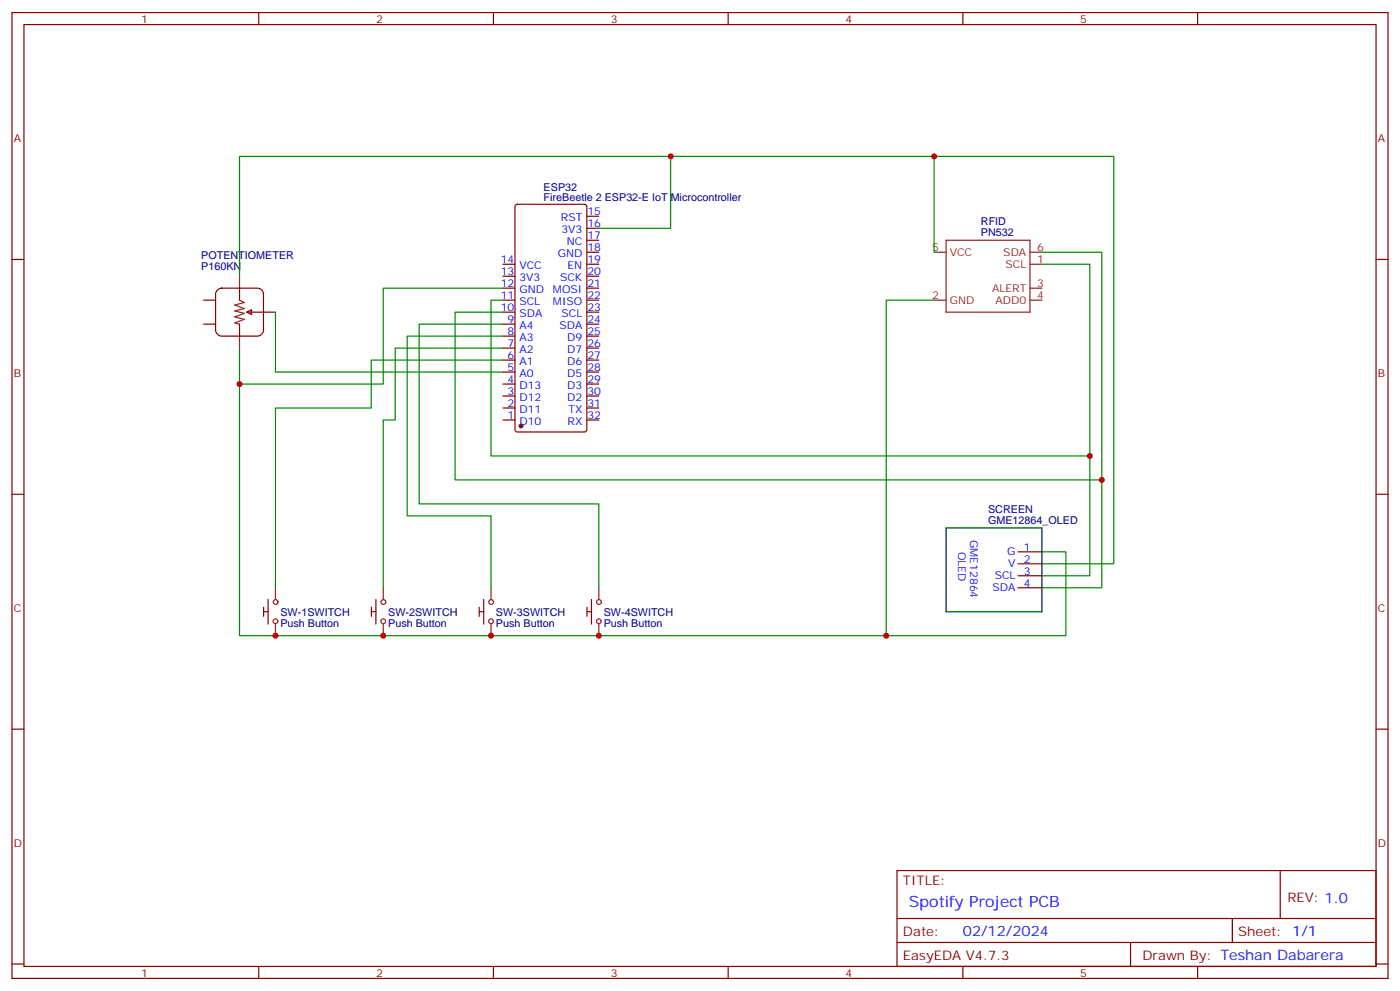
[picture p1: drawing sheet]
<svg xmlns="http://www.w3.org/2000/svg" width="412mm" height="292mm" viewBox="0 0 412 292" stroke-linecap="round" stroke-linejoin="round" font-family="sans-serif">
<g fill="none" stroke="#870000" stroke-width=".35">
<path d="M3.5 3.7h405.4v284.3h-405.4zM7.1 7.2h398.2v277.3h-398.2zM76.2 3.7v3.5M145.3 3.7v3.5M214.5 3.7v3.5M283.6 3.7v3.5M352.8 3.7v3.5M3.5 76.4h3.6M148.2 77.8h3.5M151.9 60.4l.5-.3h19.8l.6 .5 .1 65.9-.5 .6-20 .1-.7-.5v-65.8zM172.9 77.8h3.5M172.9 70.7h3.5"/>
<path d="M172.9 74.3h3.5M172.9 63.7h3.5M172.9 67.2h3.5M405.3 76.4h3.6M60 95.4h3.5M60 88.4h3.5M64.1 85.4l1.2-.6h10.5a1.76 1.76 0 0 1 1.8 1.8v10.6a1.89 1.89 0 0 1-1.8 1.8h-10.5a1.89 1.89 0 0 1-1.8-1.8v-10.6zM70.6 84.8v3.6M70.6 95.4v3.6M72.7 91.9l1.4-.7v1.4zM72.7 91.9h8.4M148.2 99h3.5"/>
<path d="M148.2 95.4h3.5M148.2 91.9h3.5M148.2 88.4h3.5M148.2 84.8h3.5M148.2 81.3h3.5M172.9 99h3.5M172.9 95.4h3.5M172.9 91.9h3.5M172.9 88.4h3.5M172.9 84.8h3.5M172.9 81.3h3.5M148.2 116.6h3.5"/>
<path d="M148.2 113.1h3.5M148.2 109.5h3.5M148.2 106h3.5M148.2 102.5h3.5M172.9 116.6h3.5M172.9 113.1h3.5M172.9 109.5h3.5M172.9 106h3.5M172.9 102.5h3.5M148.2 123.6h3.5M148.2 120.1h3.5M172.9 123.6h3.5"/>
<path d="M172.9 120.1h3.5M3.5 145.5h3.6M405.3 145.5h3.6M299.9 162.5h7M299.9 166h7M299.9 169.5h7M299.9 173h7M3.5 214.7h3.6M405.3 214.7h3.6M264.2 256.3h141.1v28.2h-141.1zM377.1 256.3v14.1M264.2 270.4h141.1"/>
<path d="M264.2 277.5h141.1M333 277.5v7M363 270.4v7.1M3.5 283.8h3.6M76.2 284.5v3.5M145.3 284.5v3.5M214.5 284.5v3.5M283.6 284.5v3.5M352.8 284.5v3.5M405.3 283.8h3.6"/>
</g>
<circle cx="153.5" cy="125.4" r=".53" fill="#870000" stroke="#870000" stroke-width=".35"/>
<g fill="none" stroke="#8c2424" stroke-width=".35">
<path d="M275.2 74.3h3.5M278.7 70.7h24.7v21.2h-24.7zM303.4 77.8h3.5M303.4 74.3h3.5M70.6 88.4l1.4 .7-2.9 .7 2.9 1-2.9 .7 2.9 .8-2.9 1 2.9 .7-2.9 1.1 1.5 .3M70.6 81.3v3.5M70.6 99v3.5M275.2 88.4h3.5M303.4 88.4h3.5M303.4 84.8h3.5M81.1 173v3.6M112.9 173v3.6"/>
<path d="M144.6 173v3.6M176.4 173v3.6M81.1 183.6v3.5M112.9 183.6v3.5M144.6 183.6v3.5M176.4 183.6v3.5"/>
<circle cx="81.2" cy="177.2" r=".71"/>
<circle cx="112.9" cy="177.2" r=".71"/>
<circle cx="144.7" cy="177.2" r=".71"/>
<circle cx="176.4" cy="177.2" r=".71"/>
<circle cx="81.1" cy="182.9" r=".71"/>
<circle cx="112.9" cy="182.9" r=".71"/>
<circle cx="144.6" cy="182.9" r=".71"/>
<circle cx="176.4" cy="182.9" r=".71"/>
</g>
<path d="M77.7 178.8v2.7M79 176.5v7.3M109.4 178.8v2.7M110.7 176.5v7.3M141.2 178.8v2.7M142.5 176.5v7.3M172.9 178.8v2.7M174.2 176.5v7.3M77.7 180.1h1.3M109.4 180.1h1.4M141.2 180.1h1.3M172.9 180.1h1.4" fill="none" stroke="#900" stroke-width=".35"/>
<path d="M278.7 155.4h28.2v24.7h-28.2z" fill="none" stroke="#000" stroke-width=".35"/>
<g fill="none" stroke="#008700" stroke-width=".35">
<path d="M197.6 46h77.6v28.3M275.2 46h52.9v120h-21.2M176.4 67.2h21.2v-21.2h-127v35.3M306.9 77.8h14.1v56.4h-176.4v-45.8h3.6M306.9 74.3h17.7v67h-190.5v-49.4h14.1M81.1 91.9v17.6h67.1M148.2 84.8h-35.3v28.3h-42.3M148.2 95.4h-24.7v52.9h52.9v24.7M148.2 99h-28.3v52.9h24.7v21.1M275.2 88.4h-14.1v98.7M70.6 102.5v84.6h243.4v-24.6h-7.1M148.2 102.5h-31.8v21.1h-3.5v49.4"/>
<path d="M148.2 106h-38.8v14.1h-28.3v52.9M321 134.2v35.3h-14.1M324.6 141.3v31.7h-17.7"/>
</g>
<g fill="#c00">
<circle cx="144.6" cy="187.1" r=".88"/>
<circle cx="112.9" cy="187.1" r=".88"/>
<circle cx="176.4" cy="187.1" r=".88"/>
<circle cx="81.1" cy="187.1" r=".88"/>
<circle cx="70.6" cy="113.1" r=".88"/>
<circle cx="197.6" cy="46" r=".88"/>
<circle cx="275.2" cy="46" r=".88"/>
<circle cx="321" cy="134.2" r=".88"/>
<circle cx="324.6" cy="141.3" r=".88"/>
<circle cx="261.1" cy="187.1" r=".88"/>
</g>
<text font-size="4.6" fill="#00f" x="267.8" y="266.9">Spotify Project PCB</text>
<text font-size="4.2" fill="#00f" x="283.6" y="275.7">02/12/2024</text>
<g font-size="3.9" fill="#800">
<text x="266" y="260.5">TITLE:</text>
<text x="379.2" y="265.5">REV: 1.0</text>
<text x="266" y="275.7">Date:</text>
<text x="364.8" y="275.7">Sheet: 1/1</text>
<text x="266" y="282.8">EasyEDA V4.7.3</text>
<text x="336.5" y="282.8">Drawn By: Teshan Dabarera</text>
</g>
<g font-size="3.2" fill="#800">
<text x="41.6" y="6.7">1</text>
<text x="110.8" y="6.7">2</text>
<text x="179.9" y="6.7">3</text>
<text x="249.1" y="6.7">4</text>
<text x="318.2" y="6.7">5</text>
<text x="4.1" y="41.8">A</text>
<text x="405.9" y="41.8">A</text>
<text x="4.1" y="110.9">B</text>
<text x="405.9" y="110.9">B</text>
<text x="4.1" y="180.1">C</text>
<text x="405.9" y="180.1">C</text>
<text x="4.1" y="249.2">D</text>
<text x="405.9" y="249.2">D</text>
<text x="41.6" y="287.5">1</text>
<text x="110.8" y="287.5">2</text>
<text x="179.9" y="287.5">3</text>
<text x="249.1" y="287.5">4</text>
<text x="318.2" y="287.5">5</text>
</g>
<g font-size="3.2" fill="#000080">
<text x="160.1" y="59.1">FireBeetle 2 ESP32-E IoT Microcontroller</text>
<text x="160.1" y="56.2">ESP32</text>
<text x="288.9" y="69.5">PN532</text>
<text x="288.9" y="66.3">RFID</text>
<text x="59.3" y="76.3">POTENTIOMETER</text>
<text x="59.3" y="79.6">P160KN</text>
<text x="291.1" y="154.3">GME12864_OLED</text>
<text x="291.1" y="151.1">SCREEN</text>
<text x="82.6" y="184.5">Push Button</text>
<text x="82.6" y="181.2">SW-1SWITCH</text>
<text x="114.3" y="184.5">Push Button</text>
<text x="114.3" y="181.2">SW-2SWITCH</text>
<text x="146.1" y="184.5">Push Button</text>
<text x="146.1" y="181.2">SW-3SWITCH</text>
<text x="177.8" y="184.5">Push Button</text>
<text x="177.8" y="181.2">SW-4SWITCH</text>
</g>
<g font-size="3.2" fill="#00f">
<text x="165.2" y="65.1">RST</text>
<text x="173" y="63.3">15</text>
<text x="165.4" y="68.6">3V3</text>
<text x="173" y="70.4">17</text>
<text x="173" y="66.9">16</text>
<text x="147.5" y="77.4">14</text>
<text x="164.3" y="75.7">GND</text>
<text x="167" y="72.1">NC</text>
<text x="173" y="73.9">18</text>
<text x="173" y="77.4">19</text>
<text x="147.5" y="81">13</text>
<text x="153" y="82.7">3V3</text>
<text x="153" y="79.2">VCC</text>
<text x="165" y="82.7">SCK</text>
<text x="167.2" y="79.2">EN</text>
<text x="173" y="81">20</text>
<text x="147.5" y="88">11</text>
<text x="147.5" y="84.5">12</text>
<text x="153" y="89.8">SCL</text>
<text x="153" y="86.3">GND</text>
<text x="162.9" y="86.3">MOSI</text>
<text x="162.9" y="89.8">MISO</text>
<text x="173" y="84.5">21</text>
<text x="173" y="88">22</text>
<text x="147.5" y="91.5">10</text>
<text x="149.5" y="95.1">9</text>
<text x="153" y="93.3">SDA</text>
<text x="165.4" y="93.3">SCL</text>
<text x="173" y="91.5">23</text>
<text x="173" y="95.1">24</text>
<text x="149.5" y="98.6">8</text>
<text x="153" y="100.4">A3</text>
<text x="153" y="96.8">A4</text>
<text x="164.8" y="96.8">SDA</text>
<text x="167.1" y="100.4">D9</text>
<text x="173" y="98.6">25</text>
<text x="149.5" y="105.7">6</text>
<text x="149.5" y="102.1">7</text>
<text x="153" y="107.4">A1</text>
<text x="153" y="103.9">A2</text>
<text x="167.1" y="103.9">D7</text>
<text x="167.1" y="107.4">D6</text>
<text x="173" y="102.1">26</text>
<text x="173" y="105.7">27</text>
<text x="149.5" y="112.7">4</text>
<text x="149.5" y="109.2">5</text>
<text x="153" y="110.9">A0</text>
<text x="167.1" y="110.9">D5</text>
<text x="173" y="109.2">28</text>
<text x="173" y="112.7">29</text>
<text x="149.5" y="119.8">2</text>
<text x="149.5" y="116.2">3</text>
<text x="153" y="118">D12</text>
<text x="153" y="114.5">D13</text>
<text x="167.1" y="114.5">D3</text>
<text x="167.1" y="118">D2</text>
<text x="173" y="116.2">30</text>
<text x="173" y="119.8">31</text>
<text x="149.5" y="123.3">1</text>
<text x="153" y="125.1">D10</text>
<text x="153" y="121.5">D11</text>
<text x="167.2" y="125.1">RX</text>
<text x="167.4" y="121.5">TX</text>
<text x="173" y="123.3">32</text>
<text x="285.8" y="158.9" transform="rotate(90 285.8 158.9)">GME12864</text>
<text x="282.2" y="162.5" transform="rotate(90 282.2 162.5)">OLED</text>
<text x="296.7" y="163.5">G</text>
<text x="297" y="167">V</text>
<text x="301.6" y="162.1">1</text>
<text x="301.6" y="165.6">2</text>
<text x="293" y="170.6">SCL</text>
<text x="301.6" y="169.2">3</text>
<text x="301.6" y="172.7">4</text>
<text x="292.4" y="174.1">SDA</text>
</g>
<g font-size="3.2" fill="#8d2323">
<text x="274.6" y="73.9">5</text>
<text x="279.8" y="75.3">VCC</text>
<text x="295.6" y="75.3">SDA</text>
<text x="305.5" y="77.4">1</text>
<text x="305.5" y="73.9">6</text>
<text x="296.2" y="78.8">SCL</text>
<text x="274.6" y="88">2</text>
<text x="279.8" y="89.4">GND</text>
<text x="292.2" y="85.9">ALERT</text>
<text x="293.3" y="89.4">ADD0</text>
<text x="305.5" y="84.5">3</text>
<text x="305.5" y="88">4</text>
</g>
</svg>
